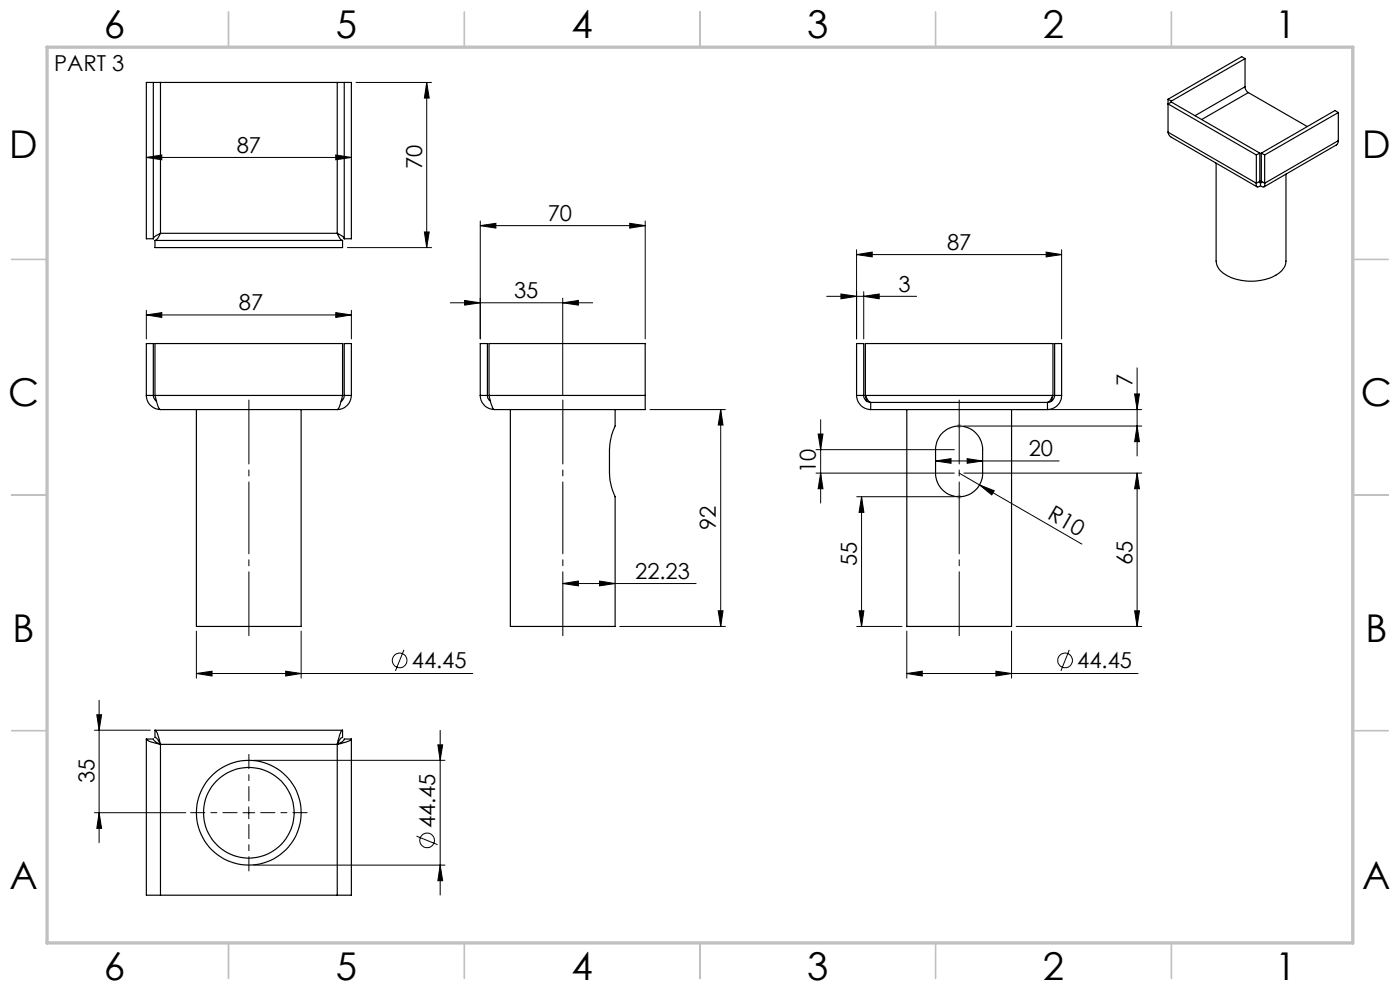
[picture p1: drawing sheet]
<svg xmlns="http://www.w3.org/2000/svg" width="297mm" height="210mm" viewBox="0 0 297 210" stroke-linecap="round" stroke-linejoin="round" font-family="sans-serif">
<g fill="none" stroke="#000" stroke-width=".21">
<path d="M75.5 17.5h16M90.5 17.5v35M90.5 17.5l.6 3.3h-1.1zM31 33.4l3.3-.5v1zM31 33.4h43.5M71.2 32.9l3.3 .5-3.3 .5zM73.7 52.5h17.8M90 49.2h1.1l-.6 3.3zM101.9 47.9l3.3-.5v1zM101.9 46.9v25M101.9 47.9h35M133.6 47.4l3.3 .5-3.3 .5z"/>
<path d="M136.9 46.9v25M181.7 54l3.3-.5v1zM181.7 53v18.9M181.7 54h43.5M221.9 53.5l3.3 .5-3.3 .5zM225.2 53v18.9M31 66.8l3.3-.5v1zM31 65.8v6.1M31 66.8h43.5M71.2 66.3l3.3 .5-3.3 .5zM74.5 65.8v6.1M95.5 64.2h30.2"/>
<path d="M98.6 63.7l3.3 .5-3.3 .5zM119.4 64.2l3.3-.5v1zM119.4 63.2v20.7M175.4 62.9h19.1M178.4 62.4l3.3 .5-3.3 .5zM183.2 62.9l3.3-.5v1zM183.2 61.9v10M241.2 78v18.7M137.9 86.9h16M152.9 86.9v46M152.9 86.9l.5 3.3h-1zM173.1 95.4h29.4"/>
<path d="M173.6 92.1h1l-.5 3.3zM174.1 89v17.7M198.5 97.8l3.3-.5v1zM198.5 97.8h26.2M204.5 90.4h37.7M205.2 97.3l3.3 .5-3.3 .5zM215.6 86.9h26.6M240.7 83.6h1l-.5 3.3zM241.2 90.4l.5 3.3h-1zM173.1 100.4h29.4M174.1 100.4l.5 3.3h-1zM181.8 105.4h20.7"/>
<path d="M182.8 105.4l.5 3.3h-1.1zM182.8 105.4v27.5M203.5 100.4l4.3 2.5M204.5 100.4h37.7M207.8 102.9l3.1 1.2-.5 .9zM207.8 102.9l21.7 12.5M241.2 100.4l.5 3.3h-1zM241.2 100.4v32.5M41.7 133.9v10M63.9 133.9v10M85.7 137.9l-1.8 4.4M119.4 123.8l3.3-.5v1z"/>
<path d="M119.4 123.8h28.3M127.2 123.3l3.3 .5-3.3 .5zM131.5 132.9h22.4M152.4 129.6h1l-.5 3.3zM181.8 132.9h9.5M182.2 129.6h1.1l-.5 3.3zM192.4 133.9v10M214.6 133.9v10M215.6 132.9h26.6M226.8 137.9l-1.7 4.4M240.7 129.6h1l-.5 3.3zM20 154.9h11.9"/>
<path d="M20.5 151.6h1.1l-.6 3.3zM21 148.5v30.2M41.7 142.9l3.3-.5v1zM41.7 142.9h58.6M60.6 142.4l3.3 .5-3.3 .5zM92.9 158h1l-.5 3.3zM93.4 154.9v35M192.4 142.9l3.3-.5v1zM192.4 142.9h49M211.3 142.4l3.3 .5-3.3 .5zM20 172.4h19.4M21 172.4l.6 3.3h-1.1z"/>
<path d="M51.5 172.4h2.5M52.8 171.2v2.5M53.8 161.3h40.6M88.4 177.4l4.4 1.8M53.8 183.5h40.6M93.4 183.5l.5 3.3h-1z"/>
<circle cx="84.8" cy="140.1" r="1.56"/>
<circle cx="225.9" cy="140.1" r="1.56"/>
<circle cx="90.6" cy="178.3" r="1.56"/>
</g>
<path d="M203 90.4h1M203.1 90l.7 .7M203.5 89.9v1M203.8 90l-.7 .7M203 105.4h1M203.1 105l.7 .7M203.5 104.9v1M203.8 105l-.7 .7" fill="none" stroke="#c0c0c0" stroke-width=".21"/>
<path d="M52.8 84.9v50M119.4 84.9v50M203.5 84.9v50" fill="none" stroke="#000" stroke-width=".21" stroke-dasharray="15.2 1.3 1.3 1.3" stroke-dashoffset="1.7"/>
<path d="M50.3 172.4h-9.9M52.8 169.9v-9.9M52.8 174.9v9.8M55.3 172.4h9.9" fill="none" stroke="#000" stroke-width=".21" stroke-dasharray="15.2 1.3 1.3 1.3" stroke-dashoffset="12.2"/>
<g fill="none" stroke="#c0c0c0" stroke-width=".35">
<path d="M48.5 2.5v7.5M98.5 2.5v7.5M148.5 2.5v7.5M198.5 2.5v7.5M248.5 2.5v7.5M2.5 55h7.5M287 55h7.5M2.5 105h7.5M287 105h7.5M2.5 155h7.5M287 155h7.5M48.5 200v7.5"/>
<path d="M98.5 200v7.5M148.5 200v7.5M198.5 200v7.5M248.5 200v7.5"/>
</g>
<path d="M10 10h277v190h-277z" fill="none" stroke="#c0c0c0" stroke-width=".7"/>
<g fill="#000">
<path d="M207.8 102.9l3.1 1.2-.5 .9z"/>
<path d="M101.9 47.9l3.3-.5v1zM133.6 47.4l3.3 .5-3.3 .5z"/>
<path d="M181.7 54l3.3-.5v1zM221.9 53.5l3.3 .5-3.3 .5z"/>
<path d="M31 66.8l3.3-.5v1zM71.2 66.3l3.3 .5-3.3 .5z"/>
<path d="M183.2 62.9l3.3-.5v1zM178.4 62.4l3.3 .5-3.3 .5z"/>
<path d="M152.9 86.9l.5 3.3h-1zM152.4 129.6h1l-.5 3.3zM90.5 17.5l.6 3.3h-1.1zM90 49.2h1.1l-.6 3.3zM92.9 158h1l-.5 3.3zM93.4 183.5l.5 3.3h-1zM173.6 92.1h1l-.5 3.3zM174.1 100.4l.5 3.3h-1zM241.2 100.4l.5 3.3h-1zM240.7 129.6h1l-.5 3.3z"/>
<path d="M198.5 97.8l3.3-.5v1zM205.2 97.3l3.3 .5-3.3 .5z"/>
<path d="M241.2 90.4l.5 3.3h-1zM240.7 83.6h1l-.5 3.3z"/>
<path d="M182.8 105.4l.5 3.3h-1.1zM182.2 129.6h1.1l-.5 3.3z"/>
<path d="M119.4 123.8l3.3-.5v1zM127.2 123.3l3.3 .5-3.3 .5zM31 33.4l3.3-.5v1zM71.2 32.9l3.3 .5-3.3 .5zM192.4 142.9l3.3-.5v1zM211.3 142.4l3.3 .5-3.3 .5z"/>
<path d="M60.6 142.4l3.3 .5-3.3 .5zM41.7 142.9l3.3-.5v1zM119.4 64.2l3.3-.5v1zM98.6 63.7l3.3 .5-3.3 .5z"/>
<path d="M21 172.4l.6 3.3h-1.1zM20.5 151.6h1.1l-.6 3.3z"/>
</g>
<g fill="none" stroke="#000" stroke-width=".25">
<path d="M32.5 17.5h1.5M32.5 17.5h-1.5v33.2h1.5M32.5 17.5v33.2M34 17.5h37.5M34 17.5v32M71.5 17.5h1.5M71.5 17.5v32M73 17.5h1.5v33.2h-1.5M73 17.5v33.2M264.1 18.4a1.6 1.6 0 0 0 .7 1.2M264.1 12.4l-15.6 9M264.1 12.4v6"/>
<path d="M264.1 12.4l-.7-.4-15.6 9.1M264.1 18.4l-10.6 6.1M264.8 19.6l12.5 7.2M264.8 19.6l-9.9 5.8M247.8 28l.2 .6 .5 .5 18.2 10.5M247.8 21.1v6.9M247.8 28l18.7 10.9M247.8 21.1l.7 .3M248.5 21.7l-.7 .3 18.7 10.9M248.5 21.7l18.8 10.8M248.5 21.4v.3M258 34.6v20.8a4.1 4.1 0 0 0 3 3.4 11.1 11.1 0 0 0 10.6-1.1 2.97 2.97 0 0 0 1.2-2.3v-18.5"/>
<path d="M266.5 38.9a.51 .51 0 0 0 .2 .7 .51 .51 0 0 0 .7-.2M266.5 32.9v6M267.3 38.4l-.1 .4 .2-.2M267.3 32.5l-.8 .4M267.3 38.4l-.8 .5M267.3 32.5v5.9M267.3 38.4l.1 .2M267.4 38.6v.8M267.6 38.4l.1 .4-.3-.2M267.6 32.5l.7 .4M267.6 38.4l.7 .5M267.6 32.5v5.9"/>
<path d="M267.6 38.4l-.2 .2M268.3 38.9a.51 .51 0 0 1-.2 .7 .51 .51 0 0 1-.7-.2M268.3 32.9v6M283.9 29.8l-.3 .9-15.5 8.9M283.9 23.9l-.7-.4-15.6 9M283.9 23.9l-15.6 9M283.9 23.9v5.9M283.9 29.8l-15.6 9.1M32.9 51v1.5h39.8v-1.5M32.9 51h39.8M34 49.5l-.1 .1a2.12 2.12 0 0 0-1.4 1.1M34 49.5a2.3 2.3 0 0 1-1.1 1.5"/>
<path d="M34 49.5h37.5M71.5 49.5l.1 .1a2.12 2.12 0 0 0 1.1 1.4M71.5 49.5a2.34 2.34 0 0 1 1.5 1.2M31 83.9a2.98 2.98 0 0 0 3 3M31 83.9v-11h1.5v11M31 83.9h1.5M32.5 83.9l.1 .5 .6 .7M32.9 83.9l.1 .5a3.7 3.7 0 0 0 1 2.5M32.9 83.9v-11h39.8v11M32.9 83.9h39.8M34 86.9h37.5M41.7 86.9v46h22.2v-46"/>
<path d="M72.7 83.9a6 6 0 0 1-1.2 3M73 83.9l-.1 .6-.5 .6M73 83.9v-11h1.5v11M73 83.9h1.5M74.5 83.9a3.1 3.1 0 0 1-3 3M101.9 83.9a3 3 0 0 0 3 3M101.9 83.9v-11h1.5v11M101.9 83.9h1.5M103.4 83.9l.1 .5 .5 .7M103.8 83.9l.1 .5a4.3 4.3 0 0 0 1 2.5M103.8 83.9v-11h33.1v11M103.8 83.9h33.1"/>
<path d="M108.3 86.9v46h22.2v-27.5a12.7 12.7 0 0 1-1.2-5l.1-6 .3-2 .8-2v-3.5M136.9 83.9v3h-32M181.7 83.9a3.1 3.1 0 0 0 3 3M181.7 83.9v-11h1.5v11M181.7 83.9h1.5M183.2 83.9a1.45 1.45 0 0 0 1.5 1.5M183.6 83.9l.3 1.2M183.6 83.9a2.18 2.18 0 0 0 1.1 1.5M183.6 83.9v-11h39.8v11M183.6 83.9h39.8M184.7 86.9h37.5M184.7 85.4v1.5"/>
<path d="M184.7 85.4h37.5M192.4 86.9v46h22.2v-46M200.1 91.7a5 5 0 0 1 5.4-.9 5 5 0 0 1 3 4.6v5a5 5 0 0 1-5 5 5 5 0 0 1-5-5v-5a5 5 0 0 1 1.6-3.7zM222.2 85.4v1.5M223.4 83.9l-.3 1.2M223.4 83.9l-.1 .1a1.92 1.92 0 0 1-1.1 1.4M223.7 83.9a1.51 1.51 0 0 1-1.5 1.5M223.7 83.9v-11h1.5v11M223.7 83.9h1.5M225.2 83.9a3.1 3.1 0 0 1-3 3M31 156.8a3.7 3.7 0 0 0 2.5 1l.5 .1M31 156.8v33.1h3"/>
<path d="M31 156.8h1.5a2.46 2.46 0 0 0 1.5 1.1M32.9 154.9a3.7 3.7 0 0 1 1 2.5l.1 .5M32.9 154.9v1.5a1.25 1.25 0 0 1 .9 1l.2 .5M32.9 154.9h39.8M34 157.9h.1M34 157.9v32M34 157.9h37.5M71.5 157.9h.1M71.5 157.9v32M72.7 154.9a4.8 4.8 0 0 0-1.2 3M72.7 154.9v1.5a2.2 2.2 0 0 0-1.2 1.5M74.5 156.8a5.2 5.2 0 0 1-3 1.1"/>
<path d="M74.5 156.8v33.1h-3M74.5 156.8h-1.5a1.63 1.63 0 0 1-1.2 1l-.3 .1M34 189.9h37.5"/>
<circle cx="52.8" cy="172.4" r="11.1"/>
<circle cx="52.8" cy="172.4" r="9.6"/>
</g>
<g font-size="8.1">
<text x="22" y="8">6</text>
<text x="71.2" y="8">5</text>
<text x="121.2" y="8">4</text>
<text x="171.3" y="8">3</text>
<text x="221.3" y="8">2</text>
<text x="270.5" y="8">1</text>
<text x="2" y="33.6">D</text>
<text x="289" y="33.6">D</text>
<text x="1.7" y="86.1">C</text>
<text x="288.7" y="86.1">C</text>
<text x="2.7" y="136.1">B</text>
<text x="289.7" y="136.1">B</text>
<text x="2" y="188.6">A</text>
<text x="289" y="188.6">A</text>
<text x="22" y="208">6</text>
<text x="71.2" y="208">5</text>
<text x="121.2" y="208">4</text>
<text x="171.3" y="208">3</text>
<text x="221.3" y="208">2</text>
<text x="270.5" y="208">1</text>
</g>
<g font-size="4.7">
<text x="11.5" y="15">PART 3</text>
<text x="50.2" y="32.4">87</text>
<text x="89.5" y="36" transform="rotate(-90 89.5 36)">70</text>
<text x="116.2" y="46.8">70</text>
<text x="200.9" y="53">87</text>
<text x="50.7" y="65.8">87</text>
<text x="109.1" y="63.2">35</text>
<text x="190.6" y="61.8">3</text>
<text x="240.2" y="81.9" transform="rotate(-90 240.2 81.9)">7</text>
<text x="173.1" y="100.3" transform="rotate(-90 173.1 100.3)">10</text>
<text x="218.2" y="96.7">20</text>
<text x="151.9" y="112.5" transform="rotate(-90 151.9 112.5)">92</text>
<text x="222" y="109.9" transform="rotate(30 222 109.9)">R10</text>
<text x="240.2" y="119.9" transform="rotate(-90 240.2 119.9)">65</text>
<text x="134.7" y="122.7">22.23</text>
<text x="181.8" y="120.1" transform="rotate(-90 181.8 120.1)">55</text>
<text x="87.4" y="141.8">44.45</text>
<text x="228.5" y="141.8">44.45</text>
<text x="20" y="166.1" transform="rotate(-90 20 166.1)">35</text>
<text x="92.3" y="175.7" transform="rotate(-90 92.3 175.7)">44.45</text>
</g>
</svg>
